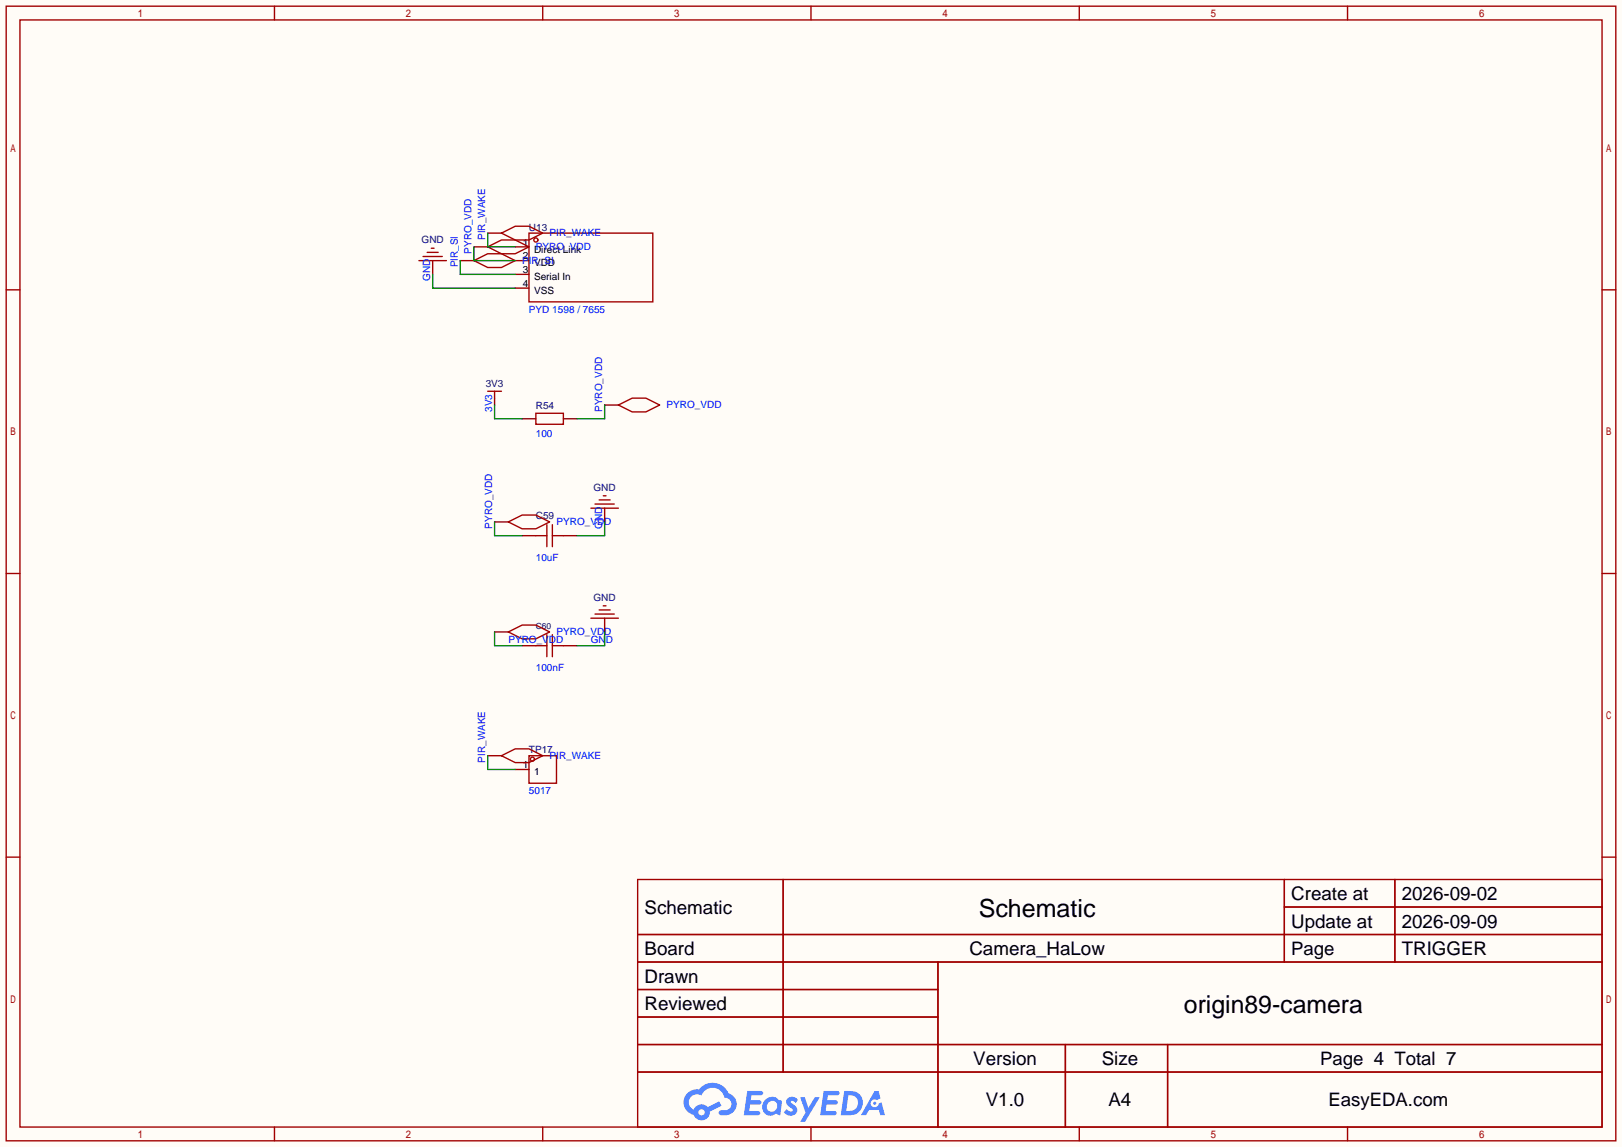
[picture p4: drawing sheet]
<svg xmlns="http://www.w3.org/2000/svg" width="299mm" height="212mm" viewBox="0 0 299 212" stroke-linecap="round" stroke-linejoin="round" font-family="sans-serif">
<path d="M0 0h299.5v211.8h-299.5z" fill="#fffcf7"/>
<g fill="none" stroke="#a10000" stroke-width=".25">
<path d="M1.1 1.1h297.2v209.6h-297.2zM3.7 3.7h292.1v204.5h-292.1zM50.7 1.1v2.6M100.2 1.1v2.6M149.7 1.1v2.6M199.3 1.1v2.6M248.8 1.1v2.6M1.1 53.5h2.6M295.8 53.5h2.5M1.1 105.9h2.6M295.8 105.9h2.5M1.1 158.3h2.6"/>
<path d="M295.8 158.3h2.5M117.7 162.4h178.1v45.8h-178.1zM117.7 172.6h178.1M117.7 177.7h178.1M144.6 162.4v35.6M173.2 177.7v30.5M237.1 162.4v15.3M237.1 167.5h58.7M257.5 162.4v15.3M117.7 182.8h55.5M117.7 192.9h178.1M117.7 187.8h55.5"/>
<path d="M117.7 198h178.1M196.7 192.9v15.3M215.6 192.9v15.3M50.7 208.2v2.5M100.2 208.2v2.5M149.7 208.2v2.5M199.3 208.2v2.5M248.8 208.2v2.5"/>
</g>
<g fill="#5487ff">
<path d="M145.5 202.8a1.3 1.3 0 0 1 1.8 .3l-.4 .6a.54 .54 0 0 0-.9-.2l.1 .2a1.58 1.58 0 0 1 1.1 1.6 1.43 1.43 0 0 1-2.5 .1l.5-.6a.64 .64 0 0 0 .5 .5 .64 .64 0 0 0 .7-.3l-.2-.2a1.6 1.6 0 0 1-1-1.6z"/>
<path d="M147.7 202.7h.9l.7 1.9 1.1-1.9h.9l-2.7 4.5h-.9l1-1.7z"/>
<path d="M138 201.5h1.6a1.31 1.31 0 0 1 1.2 .2 .4 .4 0 0 1-.3 .6h-1.8l-.1 .9h1.6a.4 .4 0 0 1 .4 .4 .4 .4 0 0 1-.4 .4h-1.7l-.2 1.2h.8a1.23 1.23 0 0 1 1.2 .2 .39 .39 0 0 1-.3 .6h-2.7z"/>
<path d="M152.1 201.5h1.6a1.32 1.32 0 0 1 1.3 .2 .39 .39 0 0 1-.4 .6h-1.7l-.2 .9h1.7a.4 .4 0 0 1 .3 .4 .4 .4 0 0 1-.4 .4h-1.7l-.2 1.2h.8a1.23 1.23 0 0 1 1.2 .2 .39 .39 0 0 1-.3 .6h-2.7z"/>
<path d="M161.5 201.5h.7l.4 1.3-.7 .4a.75 .75 0 0 0-1.1 .3 .75 .75 0 0 0 .5 1 .75 .75 0 0 0 .9-.6l.6-.3 .6 2.4h-.9l-.2-1h-1.9l-.5 1h-.9z"/>
<path d="M155.9 201.5l-.7 4.5h1.5a2.27 2.27 0 0 0 2.6-2.3 2.27 2.27 0 0 0-2.7-2.2zM156.6 202.3a1.5 1.5 0 0 1 1.8 1.5 1.5 1.5 0 0 1-1.9 1.4h-.3z"/>
<path d="M141.3 203.1a1.62 1.62 0 0 0-.4 2.1 1.62 1.62 0 0 0 2 .7l.4-.3 .3 .3 .5 .1 .3-2.5-.2-.3h-.4a1.58 1.58 0 0 0-2.5-.1zM141.9 203.6a.99 .99 0 0 1 1.6 .3 .99 .99 0 0 1-.9 1.4 .94 .94 0 0 1-1-.5 .94 .94 0 0 1 .3-1.2z"/>
<path d="M126.9 201.9a2.37 2.37 0 0 0 1.2 4 1.54 1.54 0 0 0 1.7 1 1.54 1.54 0 0 0 1.3-1.6l2.1-1.1-.5-.8-2 1.1a1.57 1.57 0 0 0-2.6 .4 1.5 1.5 0 0 1-.8-2.1 1.5 1.5 0 0 1 2.2-.5 2.23 2.23 0 0 1 2.3-1.4 2.23 2.23 0 0 1 2 1.8 1.16 1.16 0 0 1 1.2 1.1 1.16 1.16 0 0 1-1 1.3h-.7a.47 .47 0 0 0-.6 .3 .47 .47 0 0 0 .4 .6 2.23 2.23 0 0 0 2.3-.7 2.23 2.23 0 0 0 .4-2.3 2.16 2.16 0 0 0-1.3-1.1 3.2 3.2 0 0 0-5.4-.7l-1.2 .1zM129 205.4a.58 .58 0 0 1 1.1 0 .58 .58 0 0 1-1.1 0z"/>
<circle cx="161.5" cy="203.8" r=".28"/>
</g>
<g fill="none" stroke="#870000" stroke-width=".25">
<path d="M79.9 48.1v2.6M85 48.1h2.5M87.5 45.6h2.5M90 43.1h2.6M95.1 45.6h2.6M95.1 48.1h2.6M95.1 50.7h2.6M95.1 53.2h2.6M91.3 73.5v1.3M96.4 77.3h2.5M104 77.3h2.6M111.6 74.8h2.6"/>
<path d="M91.3 96.4h2.6M96.4 98.9h2.5M104 98.9h2.6M111.6 93.9v2.5M91.3 116.7h2.6M96.4 119.3h2.5M104 119.3h2.6M111.6 114.2v2.5M90 139.6h2.6M95.1 142.1h2.6"/>
</g>
<g fill="none" stroke="#a10000" stroke-width=".25">
<path d="M77.3 48.1h5.1M78.1 47.4h3.6M78.9 46.6h2M79.6 45.8h.5M87.5 48.1l2.5-1.2h2.6l2.5 1.2-2.5 1.3h-2.6zM90 45.6l2.6-1.3h2.5l2.6 1.3-2.6 1.3h-2.5zM92.6 43.1l2.5-1.3h2.6l2.5 1.3-2.5 1.2h-2.6zM97.7 43.1h22.8v12.7h-22.8zM90 72.3h2.6M91.3 72.3v1.2M98.9 76.3h5.1v2.1h-5.1zM114.2 74.8l2.5-1.3h2.6l2.5 1.3-2.5 1.3h-2.6z"/>
<path d="M93.9 96.4l2.5-1.3h2.5l2.6 1.3-2.6 1.3h-2.5zM98.9 98.9h2.1M101 96.9v4.1M102 98.9h2M102 96.9v4.1M109.1 93.9h5.1M109.9 93.1h3.5M110.6 92.3h2M111.4 91.6h.5M93.9 116.7l2.5-1.3h2.5l2.6 1.3-2.6 1.3h-2.5zM98.9 119.3h2.1M101 117.2v4.1"/>
<path d="M102 117.2v4.1M102 119.3h2M109.1 114.2h5.1M109.9 113.4h3.5M110.6 112.6h2M111.4 111.9h.5M92.6 139.6l2.5-1.3h2.6l2.5 1.3-2.5 1.2h-2.6zM97.7 139.6h5v5.1h-5z"/>
<circle cx="98.9" cy="44.3" r=".38"/>
<circle cx="98.3" cy="140.2" r=".38"/>
</g>
<path d="M79.9 50.7v2.5h15.2M85 48.1v2.6h10.1M87.5 45.6v2.5h7.6M90 43.1v2.5h5.1M91.3 74.8v2.5h5.1M111.6 74.8v2.5h-5M91.3 96.4v2.5h5.1M111.6 96.4v2.5h-5M91.3 116.7v2.6h5.1M111.6 116.7v2.6h-5M90 139.6v2.5h5.1" fill="none" stroke="#008700" stroke-width=".25"/>
<g font-size="4.6">
<text x="180.7" y="169.4">Schematic</text>
<text x="218.6" y="187.1">origin89-camera</text>
</g>
<g font-size="3.5">
<text x="238.4" y="166.2">Create at</text>
<text x="258.8" y="166.2">2026-09-02</text>
<text x="119" y="168.8">Schematic</text>
<text x="238.4" y="171.3">Update at</text>
<text x="258.8" y="171.3">2026-09-09</text>
<text x="119" y="176.4">Board</text>
<text x="179" y="176.4">Camera_HaLow</text>
<text x="258.8" y="176.4">TRIGGER</text>
<text x="119" y="181.5">Drawn</text>
<text x="119" y="186.6">Reviewed</text>
<text x="179.7" y="196.7">Version</text>
<text x="203.4" y="196.7">Size</text>
<text x="182" y="204.3">V1.0</text>
<text x="204.7" y="204.3">A4</text>
</g>
<g font-size="3.4">
<text x="238.4" y="176.4">Page</text>
<text x="243.7" y="196.7">Page 4 Total 7</text>
<text x="245.3" y="204.3">EasyEDA.com</text>
</g>
<g font-size="1.8" fill="#000080">
<text x="77.8" y="44.9">GND</text>
<text x="97.7" y="42.6">U13</text>
<text x="89.7" y="71.5">3V3</text>
<text x="98.9" y="75.6">R54</text>
<text x="98.9" y="95.9">C59</text>
<text x="109.6" y="90.6">GND</text>
<text x="109.6" y="110.9">GND</text>
<text x="97.7" y="139.1">TP17</text>
</g>
<g font-size="1.8" fill="#00f">
<text x="87" y="46.9" transform="rotate(-90 87 46.9)">PYRO_VDD</text>
<text x="89.6" y="44.3" transform="rotate(-90 89.6 44.3)">PIR_WAKE</text>
<text x="98.9" y="46.1">PYRO_VDD</text>
<text x="101.5" y="43.6">PIR_WAKE</text>
<text x="79.4" y="51.9" transform="rotate(-90 79.4 51.9)">GND</text>
<text x="84.5" y="49.4" transform="rotate(-90 84.5 49.4)">PIR_SI</text>
<text x="96.4" y="48.7">PIR_SI</text>
<text x="97.7" y="57.8">PYD 1598 / 7655</text>
<text x="90.9" y="76.1" transform="rotate(-90 90.9 76.1)">3V3</text>
<text x="111.2" y="76.1" transform="rotate(-90 111.2 76.1)">PYRO_VDD</text>
<text x="123.1" y="75.4">PYRO_VDD</text>
<text x="98.9" y="80.7">100</text>
<text x="90.9" y="97.7" transform="rotate(-90 90.9 97.7)">PYRO_VDD</text>
<text x="102.7" y="96.9">PYRO_VDD</text>
<text x="111.2" y="97.7" transform="rotate(-90 111.2 97.7)">GND</text>
<text x="98.9" y="103.6">10uF</text>
<text x="93.9" y="118.8">PYRO_VDD</text>
<text x="102.7" y="117.3">PYRO_VDD</text>
<text x="109.1" y="118.8">GND</text>
<text x="98.9" y="123.9">100nF</text>
<text x="89.6" y="140.8" transform="rotate(-90 89.6 140.8)">PIR_WAKE</text>
<text x="101.5" y="140.1">PIR_WAKE</text>
<text x="97.7" y="146.7">5017</text>
</g>
<g font-size="1.8">
<text x="96.5" y="45.4">1</text>
<text x="96.5" y="47.9">2</text>
<text x="98.6" y="46.6">Direct Link</text>
<text x="96.5" y="50.4">3</text>
<text x="96.5" y="53">4</text>
<text x="98.6" y="49.2">VDD</text>
<text x="98.6" y="51.7">Serial In</text>
<text x="98.6" y="54.3">VSS</text>
<text x="96.5" y="141.9">1</text>
<text x="98.6" y="143.2">1</text>
</g>
<text font-size="1.6" fill="#000080" x="98.9" y="116.3">C60</text>
</svg>
